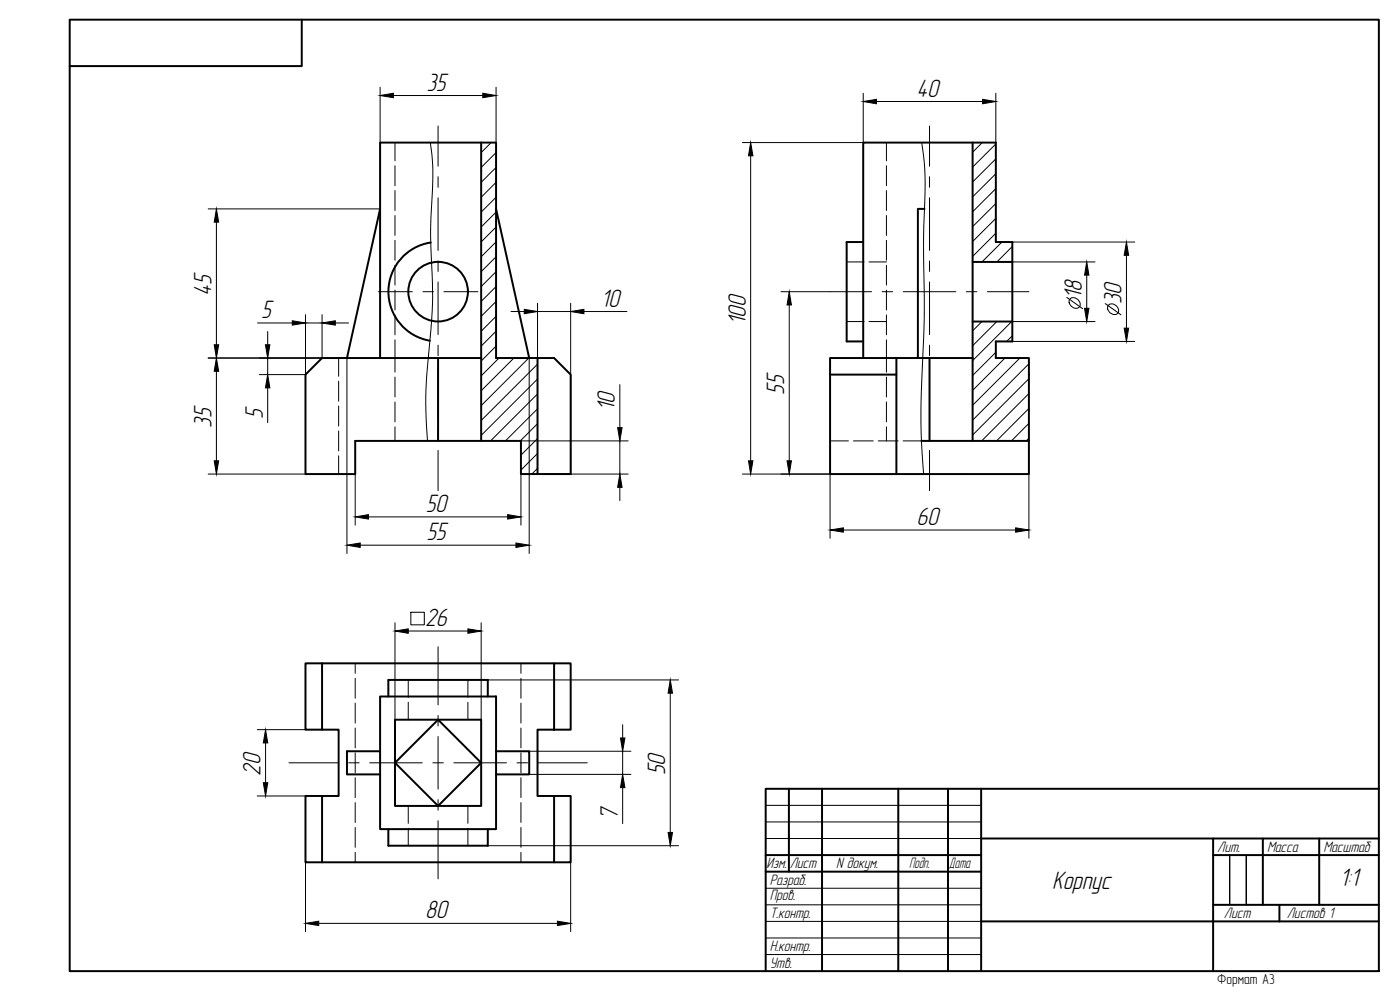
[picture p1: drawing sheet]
<svg xmlns="http://www.w3.org/2000/svg" width="420mm" height="297mm" viewBox="0 0 420 297" stroke-linecap="round" stroke-linejoin="round" font-family="sans-serif">
<!-- layer: 0 -->
<path d="M129.1 42.8a67.4 67.4 0 0 1 .6 16.7 164.1 164.1 0 0 0 .1 25.3l-.1 8.4-1.4 16.7a118.5 118.5 0 0 0 0 22.4M276.6 42.8a78 78 0 0 1 .9 18.6 458.2 458.2 0 0 0-.1 31.1l-.1 6.2a371.9 371.9 0 0 0-.7 34.2l.6 9.3M229.8 241.6h64.7M229.8 246.6h64.7M229.8 251.6h64.7M229.8 266.5h64.7M229.8 271.5h64.7M229.8 276.5h64.7M369 271.5v-14.9v14.9M374 271.5v-14.9v14.9M229.8 281.4h64.7M229.8 286.4h64.7" fill="none" stroke="#000" stroke-width=".3"/>
<g fill="none" stroke="#000" stroke-width=".59">
<path d="M20.9 5.9h392.9v285.5h-392.9zM90.6 5.9v13.9h-69.7M144.4 42.8v89.5M291.9 42.8v89.5M114.1 62.7l-10 44.7M129.3 72.8a14.9 14.9 0 0 0-12.7 14.6 14.9 14.9 0 0 0 12.4 14.8M148.9 62.7l9.9 44.7M259.1 72.6h-5v29.8h5M277.5 62.7h-2v44.7M291.9 78.6h11.9M291.9 96.5h11.9M114.1 107.4v-64.6h34.8v64.6h17.4l5 5v29.8h-15v-9.9h-49.7v9.9h-14.9v-29.8l5-5h47.7"/>
<path d="M131.5 107.4v24.9M161.3 107.4v34.8M249.1 107.4h19.9v34.8h-19.9zM249.1 112.4h19.9M259.1 107.4v-64.6h39.8v29.8h4.9v29.8h-4.9v5h9.9v34.8h-39.8M269 107.4h22.9M279 107.4v24.9M276.5 132.3h32.3M96.7 199v19.9h4.9v19.9h-4.9v19.9h69.6v-19.9M96.7 199h-5v19.9h5M96.7 199h69.6M166.3 199h5v19.9h-5z"/>
<path d="M114.1 209h34.8v39.8h-34.8zM116.6 209v-5h29.8v5M118.5 215.9h25.9v25.9h-25.9zM166.3 218.9h-5v19.9h5M96.7 238.8h-5v19.9h5M114.1 225.4h-10v6.9h10M118.5 228.9l13-13 12.9 13-12.9 12.9zM148.9 225.4h9.9v6.9h-9.9M166.3 238.8h5v19.9h-5M236.8 236.7v24.8M246.7 236.7v54.7M269.6 236.7v54.7"/>
<path d="M284.5 236.7v54.7M294.5 236.7v54.7M413.8 236.7h-184v54.7M116.6 248.8v4.9h29.8v-4.9M229.8 256.6h64.7M294.5 251.6h119.3M364.1 256.6h49.7M364.1 251.6v39.8M379 251.6v19.9M395.9 251.6v19.9M229.8 261.5h64.7M294.5 276.5h119.3"/>
<path d="M364.1 271.5h49.7M384 271.5v5"/>
<circle cx="131.5" cy="87.5" r="8.9"/>
</g>
<g fill="none" stroke="#000" stroke-width=".3">
<path d="M147.4 42.8l-3 3M148.9 45.8l-4.5 4.4M148.9 50.2l-4.5 4.5M148.9 54.7l-4.5 4.5M148.9 59.2l-4.5 4.4M294.8 42.8l-2.9 2.9M298.9 43.2l-7 6.9M298.9 47.7l-7 6.9M298.9 52.1l-7 7M298.9 56.6l-7 6.9M148.9 63.6l-4.5 4.5M148.9 68.1l-4.5 4.5"/>
<path d="M148.9 72.6l-4.5 4.4M148.9 77l-4.5 4.5M298.9 61.1l-7 6.9M298.9 65.5l-7 7M298.9 70l-7 6.9M300.7 72.6l-6 6M303.8 74l-4.6 4.6M303.8 78.4l-.2 .2M148.9 81.5l-4.5 4.5M148.9 86l-4.5 4.4M148.9 90.4l-4.5 4.5M148.9 94.9l-4.5 4.5"/>
<path d="M148.9 99.4l-4.5 4.4M294.7 96.5l-2.8 2.8M299.2 96.5l-7.3 7.2M303.6 96.5l-11.7 11.7M148.9 103.8l-4.5 4.5M149.8 107.4l-5.4 5.4M154.2 107.4l-9.8 9.8M158.7 107.4l-14.3 14.3M161.3 109.3l-16.9 16.9M161.3 113.7l-16.9 16.9M161.3 118.2l-14.1 14.1M298.9 105.7l-7 7"/>
<path d="M301.6 107.4l-9.7 9.7M303.8 100.7l-1.7 1.7M306.1 107.4l-14.2 14.2M308.8 109.2l-16.9 16.9M308.8 113.6l-16.9 16.9M308.8 118.1l-14.2 14.2M161.3 122.7l-9.6 9.6M161.3 127.1l-5.1 5.2M161.3 131.6l-5 5M161.3 136.1l-5 4.9M308.8 122.6l-9.7 9.7M308.8 127l-5.3 5.3"/>
<path d="M308.8 131.5l-.8 .8M161.3 140.5l-1.7 1.7"/>
</g>
<g fill="none" stroke="#000" stroke-width=".3">
<path d="M118.5 42.8v5.4M118.5 49.7v6M118.5 57.2v6M266 42.8v5.4M266 49.7v6M266 57.2v6M118.5 64.7v5.9M118.5 72.1v6M118.5 79.6v5.9M254.1 78.6h5.2M260.8 78.6h5.2M266 64.7v5.9"/>
<path d="M266 72.1v6M266 79.6v5.9M118.5 87v6M118.5 94.5v6M254.1 96.5h5.2M260.8 96.5h5.2M266 87v6M266 94.5v6M101.6 107.4v5.5M101.6 114.4v6M118.5 102v9.7M118.5 113.1v6"/>
<path d="M266 102v9.7M266 113.1v6M101.6 121.9v5.9M101.6 129.3v6M101.6 136.8v5.4M118.5 120.6v6M118.5 128.1v4.2M249.1 132.3h5.5M256.1 132.3h6M263.6 132.3h5.9M266 120.6v6M266 128.1v4.2"/>
<path d="M271 132.3h5.5M106.6 199v3M156.3 199v3M106.6 203.5v6M106.6 211v5.9M106.6 218.4v6M122.5 204v5.2M122.5 210.7v5.2M140.4 204v5.2M140.4 210.7v5.2M156.3 203.5v6M156.3 211v5.9"/>
<path d="M156.3 218.4v6M106.6 225.9v6M106.6 233.3v6M156.3 225.9v6M156.3 233.3v6M106.6 240.8v6M106.6 248.3v5.9M106.6 255.7v3M122.5 241.8v5.2M122.5 248.5v5.2M140.4 241.8v5.2M140.4 248.5v5.2"/>
<path d="M156.3 240.8v6M156.3 248.3v5.9M156.3 255.7v3"/>
</g>
<g fill="none" stroke="#000" stroke-width=".3">
<path d="M131.5 37.8v12.1M279 37.8v12.1M131.5 53v3.2M131.5 59.4v15.7M279 53v3.2M279 59.4v15.7M131.5 78.3v3.1M279 78.3v3.1M113.6 87.5h10.1M126.9 87.5h3.2M131.5 84.6v15.8M133.2 87.5h10.2"/>
<path d="M249.1 87.5h12.5M264.7 87.5h3.2M271.1 87.5h15.8M279 84.6v15.8M290 87.5h3.2M296.3 87.5h12.5M131.5 103.6v3.1M131.5 109.9v15.8M279 103.6v3.1M279 109.9v15.8M131.5 128.8v3.2M131.5 135.1v12.1"/>
<path d="M279 128.8v3.2M279 135.1v12.1M131.5 194.1v17.4M131.5 214.7v3.1M86.7 228.9h14.8M104.6 228.9h3.2M110.9 228.9h15.8M129.9 228.9h3.2M131.5 221v15.8M131.5 239.9v3.2M136.2 228.9h15.8M155.2 228.9h3.1"/>
<path d="M161.5 228.9h14.7M131.5 246.3v17.4"/>
</g>
<g fill="none" stroke="#000" stroke-width=".3">
<path d="M114.1 26.2v16.6M118.1 28.7h26.8M148.9 26.2v16.6M259.1 28v14.8h-36.3M263 30.5h31.9M298.9 28v14.8M225.3 46.8v91.5M62.5 62.7h51.6M64.9 66.7v36.7M303.8 78.6h24.8M303.8 72.6h36.7M338.1 76.6v21.9"/>
<path d="M77.3 96.9h10.4M80.3 99.5v3.9M91.7 94.4v18h-13.9M91.7 96.9h5M96.7 94.4v13h-34.2M100.6 96.9h4M153.4 93.5h3.9M161.3 91v51.2M161.3 93.5h10M171.3 91v51.2M175.2 93.5h13M234.4 87.5h14.7"/>
<path d="M236.9 91.5v46.8M303.8 96.5h24.8M320.2 89.2l4.7 3.4M321.1 89.7a1.93 1.93 0 0 1 2.3 .1 1.93 1.93 0 0 1 .5 2.3 1.94 1.94 0 0 1-2.3-.1 1.94 1.94 0 0 1-.5-2.3zM326.1 82.6v9.9M331.7 91.1l4.7 3.4M332.6 91.6a1.94 1.94 0 0 1 2.4 .1 1.94 1.94 0 0 1 .5 2.3 1.93 1.93 0 0 1-2.4-.1 1.93 1.93 0 0 1-.5-2.3zM64.9 111.4v26.9M80.3 107.4v5M80.3 116.4v10.4M104.1 107.4v58.7M158.8 107.4v58.7"/>
<path d="M186 115.4v12.9M303.8 102.4h36.7M156.3 132.3h32.2M186 132.3v9.9M62.5 142.2h29.2M106.6 142.2v15.4M110.6 155.1h41.8M186 146.2v4M188.5 142.2h-32.2v15.4M222.8 142.2h26.3v19.3M253.1 159h51.7M308.8 142.2v19.3"/>
<path d="M108.1 163.6h46.7M118.5 186.9v29M122.5 189.3h17.9M123.3 183.7h4v3.8h-4zM144.4 186.9v29M77.2 218.9h14.5M146.4 204h57.3M186.9 217.4v4M201.2 208v41.8M77.2 238.8h14.5M79.7 222.9v11.9M158.8 225.4h30.6"/>
<path d="M158.8 232.3h30.6M186.9 225.4v6.9M186.9 236.3v10.8M91.7 258.7v20.8M146.4 253.7h57.3M171.3 258.7v20.8M95.7 277.1h71.6"/>
</g>
<g fill="#000" stroke="#000" stroke-width=".3">
<path d="M114.1 28.7l4-.7v1.3zM144.9 28l4 .7-4 .6zM259.1 30.5l3.9-.7v1.3zM294.9 29.8l4 .7-4 .6zM225.3 42.8l.7 4h-1.4zM64.9 62.7l.7 4h-1.3zM338.1 72.6l.6 4h-1.3zM87.7 96.2l4 .7-4 .7zM96.7 96.9l3.9-.7v1.4zM157.3 92.8l4 .7-4 .6zM171.3 93.5l3.9-.7v1.3zM236.9 87.5l.6 4h-1.3z"/>
<path d="M326.1 78.6l.7 4h-1.3zM325.5 92.5h1.3l-.7 4zM337.4 98.5h1.3l-.6 3.9zM64.9 107.4l.7 4h-1.3zM64.3 103.4h1.3l-.7 4zM79.7 103.4h1.3l-.7 4zM80.3 112.4l.7 4h-1.3zM64.3 138.3h1.3l-.7 3.9zM185.4 128.3h1.3l-.7 4zM224.6 138.3h1.4l-.7 3.9zM236.2 138.3h1.3l-.6 3.9zM106.6 155.1l4-.7v1.3z"/>
<path d="M152.4 154.4l3.9 .7-3.9 .6zM186 142.2l.7 4h-1.3zM249.1 159l4-.6v1.3zM304.8 158.4l4 .6-4 .7zM104.1 163.6l4-.7v1.4zM154.8 162.9l4 .7-4 .7zM118.5 189.3l4-.6v1.3zM140.4 188.7l4 .6-4 .7zM201.2 204l.6 4h-1.3zM79.7 218.9l.7 4h-1.4zM79 234.8h1.4l-.7 4zM186.2 221.4h1.3l-.6 4z"/>
<path d="M186.9 232.3l.6 4h-1.3zM200.5 249.8h1.3l-.6 3.9zM91.7 277.1l4-.7v1.3zM167.3 276.4l4 .7-4 .6z"/>
</g>
<g font-size="7.8">
<text x="128" y="27.2">35</text>
<text x="275.1" y="29">40</text>
<text x="63.5" y="88.7" transform="rotate(-90 63.5 88.7)">45</text>
<text x="324.7" y="89.6" transform="rotate(-90 324.7 89.6)">18</text>
<text x="78.4" y="95.4">5</text>
<text x="180.3" y="92">10</text>
<text x="336.6" y="91.2" transform="rotate(-90 336.6 91.2)">30</text>
<text x="223.8" y="97.5" transform="rotate(-90 223.8 97.5)">100</text>
<text x="235.4" y="118.4" transform="rotate(-90 235.4 118.4)">55</text>
<text x="78.8" y="125.7" transform="rotate(-90 78.8 125.7)">5</text>
<text x="184.5" y="123.2" transform="rotate(-90 184.5 123.2)">10</text>
<text x="63.5" y="128.3" transform="rotate(-90 63.5 128.3)">35</text>
<text x="127.8" y="153.6">50</text>
<text x="275.1" y="157.5">60</text>
<text x="128" y="162.1">55</text>
<text x="127.6" y="187.9">26</text>
<text x="78.2" y="232.7" transform="rotate(-90 78.2 232.7)">20</text>
<text x="199.7" y="232.6" transform="rotate(-90 199.7 232.6)">50</text>
<text x="185.4" y="246" transform="rotate(-90 185.4 246)">7</text>
<text x="315.8" y="266.7">Корпус</text>
<text x="402.1" y="265.8">1:1</text>
<text x="127.6" y="275.6">80</text>
</g>
<g font-size="4.7">
<text x="365.3" y="255.6">Лит.</text>
<text x="380.2" y="255.6">Масса</text>
<text x="397.2" y="255.6">Масштаб</text>
<text x="230" y="260.5">Изм.</text>
<text x="237" y="260.5">Лист</text>
<text x="250.9" y="260.5">N докум.</text>
<text x="272.8" y="260.5">Подп.</text>
<text x="284.8" y="260.5">Дата</text>
<text x="231" y="265.5">Разраб.</text>
<text x="231" y="270.1">Пров.</text>
<text x="231" y="275.5">Т.контр.</text>
<text x="367.3" y="275.5">Лист</text>
<text x="386.2" y="275.5">Листов 1</text>
<text x="231" y="285.4">Н.контр.</text>
<text x="231" y="290.4">Утв.</text>
</g>
<text font-size="4.4" x="365.3" y="295.4">Формат А3</text>
</svg>
